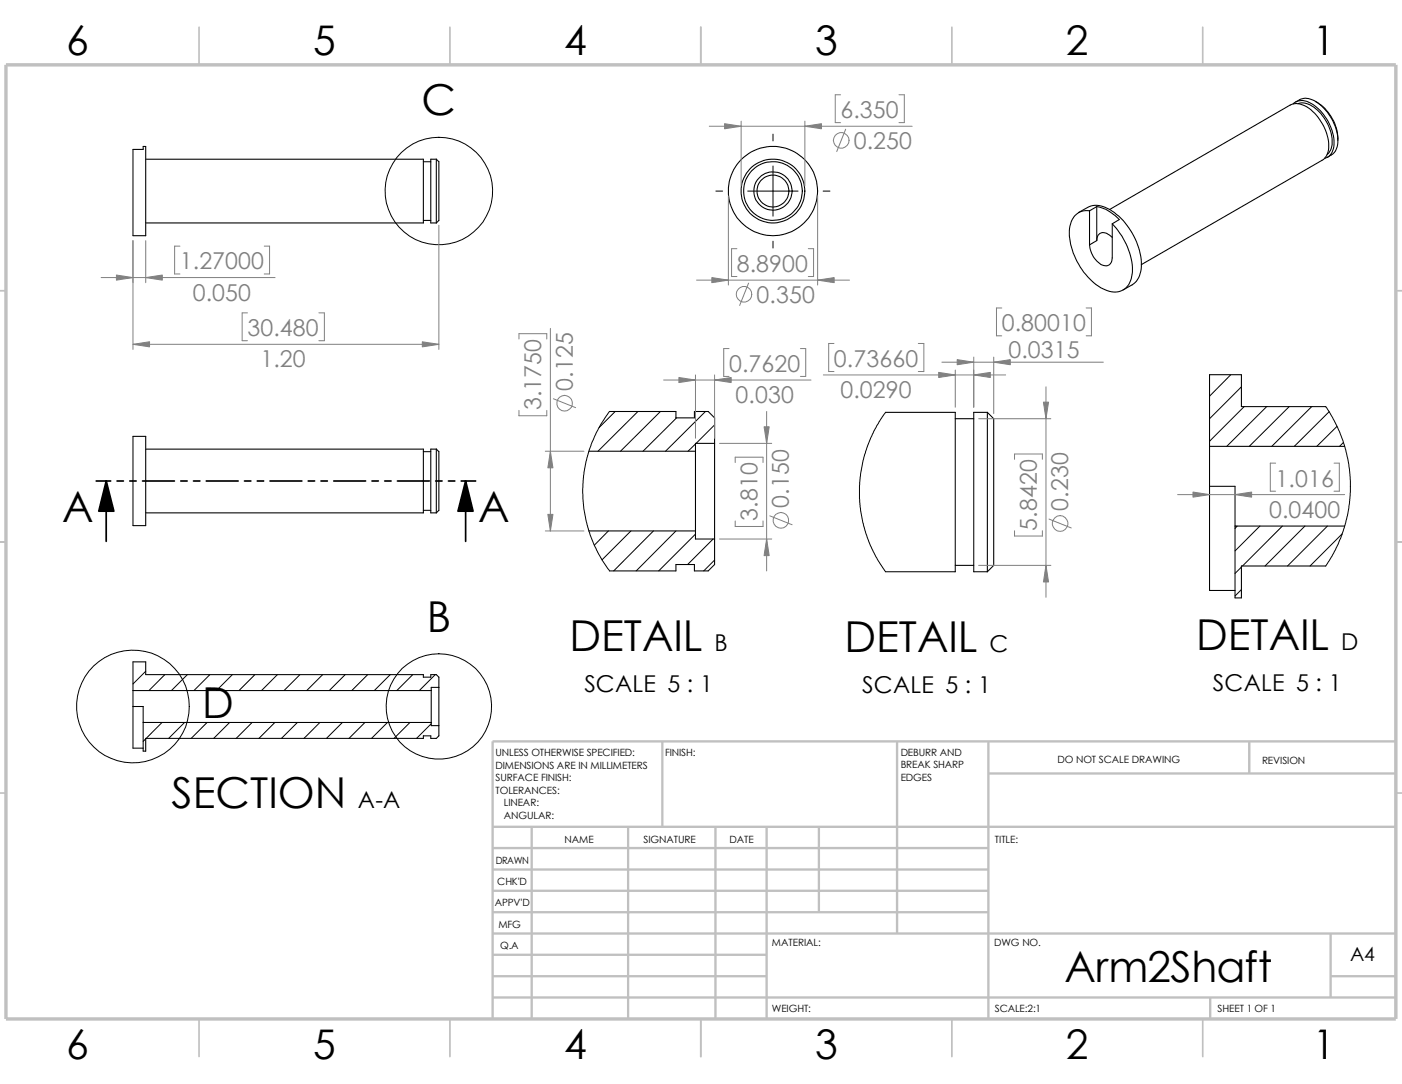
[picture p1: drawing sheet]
<svg xmlns="http://www.w3.org/2000/svg" width="279mm" height="216mm" viewBox="0 0 279 216" stroke-linecap="round" stroke-linejoin="round" font-family="sans-serif">
<g fill="none" stroke="#c0c0c0" stroke-width=".34">
<path d="M39.7 5.4v7.5M89.7 5.4v7.5M139.7 5.4v7.5M189.7 5.4v7.5M239.7 5.4v7.5M-.1 57.9h1.3M278.2 57.9h1.2M-.1 107.9h1.3M278.2 107.9h1.2M-.1 157.9h1.3M278.2 157.9h1.2M39.7 202.9v7.5"/>
<path d="M89.7 202.9v7.5M139.7 202.9v7.5M189.7 202.9v7.5M239.7 202.9v7.5"/>
</g>
<g fill="none" stroke="#c0c0c0" stroke-width=".47">
<path d="M132 147.7v17M178.8 147.7v38.2M197 147.7v55.2M197 154.1h81.2M249 147.7v6.4M278.2 147.7h-180v55.2M98.2 164.7h180M98.2 168.9h98.8M98.2 173.2h98.8M98.2 177.4h98.8M106 164.7v38.2M125.2 164.7v38.2"/>
<path d="M142.6 164.7v38.2M152.8 164.7v38.2M163.2 164.7v17M98.2 185.9h180M98.2 181.7h98.8M98.2 190.2h54.6M98.2 198.7h180M98.2 194.4h54.6M241.2 198.7v4.2M265.2 185.9v12.8M265.2 194.4h13"/>
</g>
<path d="M1.2 12.9h277v190h-277z" fill="none" stroke="#c0c0c0" stroke-width=".68" stroke-linecap="butt"/>
<g fill="none" stroke="#000" stroke-width=".21">
<path d="M26.5 29.8h2v-.6h.5v17.7h-2.5zM29 31.7h55.4v12.7h-55.4M84.4 32.2h1.5M87 31.7h-1.1v12.7h1.1M87 31.7v12.7M87 31.7l.5 .5v11.7l-.5 .5M257.7 20.7a2.91 2.91 0 0 1 3.8 0 9.4 9.4 0 0 1 4.2 8.9 2.5 2.5 0 0 1-1.7 1.9M258.2 20.3a3.5 3.5 0 0 1 4.5 .3 9.5 9.5 0 0 1 3.8 8.6 3 3 0 0 1-2 2.1M258.7 20.7a3.8 3.8 0 0 1 3.9 1.2 8.4 8.4 0 0 1 2.7 7.6l-.5 .9-.3 .3M262.1 20.2a8.9 8.9 0 0 1 4.5 7.8M84.4 43.9h1.5M214.9 42.3l1.8-1a4.6 4.6 0 0 1 4.9 .7 13.6 13.6 0 0 1 5.8 11.6 4.1 4.1 0 0 1-1.8 3.1l-1.8 1"/>
<path d="M217.1 42a3.4 3.4 0 0 0-3.9 3 13 13 0 0 0 4.4 11 6.4 6.4 0 0 0 5.5 2 3.7 3.7 0 0 0 2.5-3.3 12.8 12.8 0 0 0-3.1-9.2l-.8-.9M217.1 42v6.8M218.6 41.1a8.1 8.1 0 0 1 4.5 2.6l-1.4 .9M218.6 41.1l-1.5 .9M218.6 41.1v6.8M218.6 47.9l-1.5 .9M221.1 41.7l36-20.8a3.9 3.9 0 0 1 4.5 1.3 9.2 9.2 0 0 1 3.1 8l-.5 1-.6 .7-36.1 20.8M221.7 47.3a1.9 1.9 0 0 0-2.7-.6l-.3 .4-.1 .8M221.7 44.6v6.8a1.43 1.43 0 0 1-.9 1.5 1.43 1.43 0 0 1-1.7-.4 5.2 5.2 0 0 1-2-3.7M26.5 86.9h2.5v17.8h-2.5zM29 89.5h55.4v12.7h-55.4M84.4 90h1.5"/>
<path d="M87 89.5h-1.1v12.7h1.1M87 89.5v12.7M87 89.5l.5 .5v11.6l-.5 .6M117.3 89.9h21.3M121.5 82h13.2v1.2h3.7v-1.2h2.7l1.3 1.2v5.1M138.6 89.9v15.8M142.4 88.3v19.1M142.4 88.3h-3.8v1.6M176.5 82.1h13.9v31.8h-13.9M190.4 83.4h3.7M196.8 82.1h-2.7v31.8h2.7M196.8 82.1l1.2 1.3v29.2l-1.2 1.3"/>
<path d="M196.8 82.1v31.8M241 88.9v8M241 96.9h5.1v7.9M241 88.9h27M241 96.9v20.7h5.1M264.2 81h-16.8v-6.4h-6.4v14.3M84.4 101.6h1.5M117.3 105.7h21.3M138.6 105.7v1.7h3.8M142.4 107.4v5l-1.3 1.3h-2.7v-1.3h-3.7v1.3h-13.2M190.4 112.6h3.7M246.1 104.8v14.3h1.3v-6.4h16.8"/>
<path d="M246.1 104.8h21.9M26.5 137.5v3.2M26.5 137.5h59.4M85.9 137.5v6.4M87.5 136.9h-1.6v.6M87.5 136.9v-2l-.5-.5h-1.1v.5h-1.5v-.5h-55.4v-2.6h-2.5v5.7M87.5 136.9v7.6M26.5 140.7h2v3.2M26.5 140.7v8.3h2M28.5 143.9v5.7h.5v-2.5h55.4v-.5h1.5v.5h1.1l.5-.5v-2.1M28.5 143.9h57.4M85.9 143.9v.6h1.6"/>
<circle cx="154" cy="38.1" r="6.4"/>
<circle cx="154" cy="38" r="5.8"/>
<circle cx="154" cy="38" r="8.9"/>
<circle cx="154" cy="38" r="3.2"/>
<circle cx="154" cy="38.1" r="3.8"/>
</g>
<g fill="none" stroke="#000" stroke-width=".2">
<path d="M142.7 38.1h1.3M149 38.1h10M154.1 26.7v1.4M154.1 33.1v10M164 38.1h1.4M154.1 48v1.4M245.3 74.6l-4.3 4.3M247.4 77l-6.4 6.4M121.5 82l-2.2 3.4-1.9 4.2-1 4.5-.3 3.2 .2 3.9 1 4.5 1.8 4.3 2.4 3.7M122.6 82l-3.2 3.2M127.1 82l-7.9 7.9M131.6 82l-7.9 7.9"/>
<path d="M134.8 83.2l-6.7 6.7M138.6 88.4l-1.5 1.5M140.6 82l-8 7.9M142.4 84.6l-3.7 3.7M176.5 82.1l-1.3 1.9-1 1.9-1.5 3.4-.7 2.4-.5 2.7-.2 2.3v2.6l.2 2.3 1 4.5 1 2.6 1 2.1 2 3.1M247.9 81l-6.9 6.9M252.4 81l-7.9 7.9M256.9 81l-7.9 7.9M261.4 81l-8 7.9M264.2 81l2.3 4 1.4 3.7 .9 3.9 .3 4.5-.3 4-1.1 4.6-1.6 3.8-1.9 3.2M264.9 82l-7 6.9M266.4 84.9l-4 4"/>
<path d="M267.7 88.1l-.7 .8M121.2 105.7l-2.8 2.9M125.7 105.7l-5.7 5.8M130.2 105.7l-7.9 8M134.7 105.7l-7.9 8M138.6 106.4l-7.3 7.3M142.1 107.4l-5.1 5M142.4 111.5l-2.1 2.2M246.5 104.8l-.4 .4M247.4 112.9l-1.3 1.3M247.4 117.4l-1.3 1.3M251.1 104.8l-5 4.9"/>
<path d="M255.6 104.8l-8 7.9M260.1 104.8l-8 7.9M264.5 104.8l-7.9 7.9M267.5 106.3l-6.4 6.4M29 133.7l-2.5 2.5M32.9 134.4l-3.2 3.1M37.3 134.4l-3.1 3.1M41.8 134.4l-3.1 3.1M46.3 134.4l-3.2 3.1M50.8 134.4l-3.2 3.1M55.3 134.4l-3.2 3.1M59.8 134.4l-3.2 3.1"/>
<path d="M64.3 134.4l-3.2 3.1M68.8 134.4l-3.2 3.1M73.3 134.4l-3.2 3.1M77.8 134.4l-3.2 3.1M82.3 134.4l-3.2 3.1M86.7 134.4l-3.1 3.1M29 147.2l-.5 .5M32.3 143.9l-3.2 3.2M36.8 143.9l-3.2 3.2M41.3 143.9l-3.2 3.2M45.8 143.9l-3.2 3.2M50.2 143.9l-3.1 3.2"/>
<path d="M54.8 143.9l-3.2 3.2M59.3 143.9l-3.2 3.2M63.8 143.9l-3.2 3.2M68.2 143.9l-3.1 3.2M72.7 143.9l-3.1 3.2M77.2 143.9l-3.2 3.2M81.7 143.9l-3.2 3.2M85.9 144.1l-2.9 3"/>
<circle cx="87.5" cy="38.1" r="10.7"/>
<circle cx="26.5" cy="140.7" r="11.2"/>
<circle cx="87.5" cy="140.7" r="10.5"/>
</g>
<g fill="none" stroke="#808080" stroke-width=".2">
<path d="M167.5 18.9h-1v5.5h1M179.2 18.9h1v5.5h-1M141.4 25.1h40.4M145.2 39v17.8M147.7 24.1v12.9M160.4 24.1v12.9M162.9 39v17.8M168.5 25.7l-1.7 4.5M20.2 55.3h34.6M26.5 47.9v21.7M29 47.9v8.4M35.9 49h-1.1v5.6h1.1"/>
<path d="M52.7 49h1v5.6h-1M87.5 44.9v24.7M138.8 55.8h30.5M146.9 49.5h-1.1v5.6h1.1M149.2 56.4l-1.8 4.4M161.1 49.5h1v5.6h-1M26.5 68.6h61M49.3 62.3h-1v5.6h1M63.5 62.3h1.1v5.6h-1.1M103.4 67.5v-1h5.6v1M109.7 65.4v40.3M110.3 79.4l4.4 1.8"/>
<path d="M132.2 75.7h29.4M138.6 74.7v12.6M142.4 74.7v12.6M145.3 69.4h-1.1v5.6h1.1M159.5 69.4h1.1v5.6h-1.1M164.1 74.7h36.3M166.2 68.4h-1.1v5.6h1.1M183 68.4h1.1v5.6h-1.1M187.7 72.1h32.2M190.4 73.7v7.4M194.1 71.1v10M198 71.1v11.3"/>
<path d="M199.6 61.3h-1v5.6h1M208.4 77v42M216.5 61.3h1v5.6h-1M103.4 81.7v1.1h5.6v-1.1M108.7 89.9h7.7M143.4 88.3h10.4M146.5 92.1v-1h5.6v1M152.8 82v31.7M195 83.4h14.4M202.2 91.5v-1.1h5.5v1.1M234.7 98.5h33.3M254.2 92.2h-1v5.6h1"/>
<path d="M265.9 92.2h1v5.6h-1M108.7 105.7h7.7M143.4 107.4h10.4M146.5 103.8v1.1h5.6v-1.1M153.4 102.7l4.5 1.8M195 112.6h14.4M202.2 105.7v1.1h5.5v-1.1M209 103.4l4.5 1.8"/>
<circle cx="167.7" cy="28" r="1.55"/>
<circle cx="148.3" cy="58.6" r="1.55"/>
<circle cx="112.5" cy="80.3" r="1.57"/>
<circle cx="155.6" cy="103.6" r="1.56"/>
<circle cx="211.3" cy="104.2" r="1.55"/>
</g>
<g fill="#808080" stroke="#808080" stroke-width=".2">
<path d="M141.9 55.3l3.3 .5-3.3 .5z"/>
<path d="M162.9 55.8l3.3-.5v1z"/>
<path d="M144.4 24.6l3.3 .5-3.3 .6z"/>
<path d="M160.4 25.1l3.3-.5v1.1z"/>
<path d="M26.5 68.6l3.3-.5v1z"/>
<path d="M84.2 68.1l3.3 .5-3.3 .5z"/>
<path d="M23.2 54.8l3.3 .5-3.3 .5z"/>
<path d="M29 55.3l3.3-.5v1z"/>
<path d="M194.1 74.7l3.3-.5v1z"/>
<path d="M187.1 74.2l3.3 .5-3.3 .5z"/>
<path d="M190.8 71.6l3.3 .5-3.3 .5z"/>
<path d="M198 72.1l3.3-.5v1z"/>
<path d="M207.9 80.1h1.1l-.6 3.3z"/>
<path d="M208.4 112.6l.6 3.3h-1.1z"/>
<path d="M152.3 85h1l-.5 3.3z"/>
<path d="M152.8 107.4l.5 3.3h-1z"/>
<path d="M142.4 75.7l3.3-.5v1z"/>
<path d="M135.3 75.2l3.3 .5-3.3 .5z"/>
<path d="M109.7 89.9l.5 3.3h-1z"/>
<path d="M109.2 102.4h1l-.5 3.3z"/>
<path d="M237.7 98l3.3 .5-3.3 .5z"/>
<path d="M246.1 98.5l3.3-.5v1z"/>
</g>
<path d="M21.2 95.8l1.5 6h-3zM92.8 95.8l1.5 6h-3z" fill="#000" stroke="#000" stroke-width=".34"/>
<g fill="none" stroke="#000" stroke-width=".34">
<path d="M19.2 95.8h2.9M21.2 95.8v12M23.3 95.8h1.3M25.9 95.8h1.2M28.4 95.8h6.4M36 95.8h1.3M38.6 95.8h1.2M41.1 95.8h6.4M48.7 95.8h1.3M51.3 95.8h1.2M53.8 95.8h6.4M61.4 95.8h1.3"/>
<path d="M64 95.8h1.2M66.5 95.8h6.4M74.1 95.8h1.3M76.7 95.8h1.2M79.2 95.8h6.4M86.8 95.8h1.3M89.4 95.8h1.2M91.9 95.8h2.9M92.8 95.8v12"/>
</g>
<g font-size="8.5">
<text x="84" y="22.9">C</text>
<text x="12.4" y="104">A</text>
<text x="95.3" y="104">A</text>
<text x="85" y="125.8">B</text>
<text x="113.5" y="129.6">DETAIL</text>
<text x="168.3" y="129.8">DETAIL</text>
<text x="238.4" y="129.4">DETAIL</text>
<text x="40.3" y="143">D</text>
<text x="34.2" y="160.9">SECTION</text>
<text x="212.1" y="195.7">Arm2Shaft</text>
</g>
<g font-size="8.1">
<text x="13.2" y="10.9">6</text>
<text x="62.4" y="10.9">5</text>
<text x="112.4" y="10.9">4</text>
<text x="162.4" y="10.9">3</text>
<text x="212.4" y="10.9">2</text>
<text x="261.7" y="10.9">1</text>
<text x="13.2" y="210.9">6</text>
<text x="62.4" y="210.9">5</text>
<text x="112.4" y="210.9">4</text>
<text x="162.4" y="210.9">3</text>
<text x="212.4" y="210.9">2</text>
<text x="261.7" y="210.9">1</text>
</g>
<g font-size="4.6" fill="#808080">
<text x="167.5" y="23.5">6.350</text>
<text x="170.1" y="29.8">0.250</text>
<text x="35.9" y="53.6">1.27000</text>
<text x="38.4" y="59.9">0.050</text>
<text x="146.9" y="54.1">8.8900</text>
<text x="150.8" y="60.4">0.350</text>
<text x="199.6" y="66">0.80010</text>
<text x="49.3" y="66.9">30.480</text>
<text x="201" y="71.2">0.0315</text>
<text x="51.9" y="73.2">1.20</text>
<text x="114.1" y="77.8" transform="rotate(-90 114.1 77.8)">0.125</text>
<text x="145.3" y="74">0.7620</text>
<text x="166.2" y="73.1">0.73660</text>
<text x="107.9" y="81.7" transform="rotate(-90 107.9 81.7)">3.1750</text>
<text x="146.6" y="80.3">0.030</text>
<text x="167.5" y="79.3">0.0290</text>
<text x="157.2" y="101.1" transform="rotate(-90 157.2 101.1)">0.150</text>
<text x="212.9" y="101.8" transform="rotate(-90 212.9 101.8)">0.230</text>
<text x="254.2" y="96.9">1.016</text>
<text x="151" y="103.8" transform="rotate(-90 151 103.8)">3.810</text>
<text x="206.6" y="105.7" transform="rotate(-90 206.6 105.7)">5.8420</text>
<text x="252.9" y="103.2">0.0400</text>
</g>
<g font-size="4.6">
<text x="142.4" y="129.7">B</text>
<text x="197.2" y="129.9">C</text>
<text x="267.3" y="129.5">D</text>
<text x="116.5" y="137.9">SCALE 5 : 1</text>
<text x="241.7" y="137.7">SCALE 5 : 1</text>
<text x="171.8" y="138.1">SCALE 5 : 1</text>
<text x="71.3" y="161">A-A</text>
</g>
<text font-size="3.9" x="269.1" y="191.5">A4</text>
<g font-size="2">
<text x="98.8" y="150.6">UNLESS OTHERWISE SPECIFIED:</text>
<text x="98.8" y="153.1">DIMENSIONS ARE IN MILLIMETERS</text>
<text x="98.8" y="155.6">SURFACE FINISH:</text>
<text x="132.5" y="150.6">FINISH:</text>
<text x="179.5" y="155.5">EDGES</text>
<text x="179.5" y="150.5">DEBURR AND</text>
<text x="179.5" y="153">BREAK SHARP</text>
<text x="210.8" y="151.9">DO NOT SCALE DRAWING</text>
<text x="251.5" y="152.1">REVISION</text>
<text x="98.8" y="158.1">TOLERANCES:</text>
<text x="100.4" y="160.6">LINEAR:</text>
<text x="100.4" y="163.1">ANGULAR:</text>
<text x="112.5" y="168">NAME</text>
<text x="128.2" y="167.9">SIGNATURE</text>
<text x="145.4" y="167.9">DATE</text>
<text x="198.3" y="167.9">TITLE:</text>
<text x="98.8" y="172.1">DRAWN</text>
<text x="99.1" y="176.3">CHK'D</text>
<text x="98.6" y="180.4">APPV'D</text>
<text x="99.3" y="184.8">MFG</text>
<text x="99.7" y="189">Q.A</text>
<text x="153.8" y="188.5">MATERIAL:</text>
<text x="198.1" y="188.5">DWG NO.</text>
<text x="153.8" y="201.5">WEIGHT:</text>
<text x="198.2" y="201.6">SCALE:2:1</text>
<text x="242.7" y="201.6">SHEET 1 OF 1</text>
</g>
</svg>
